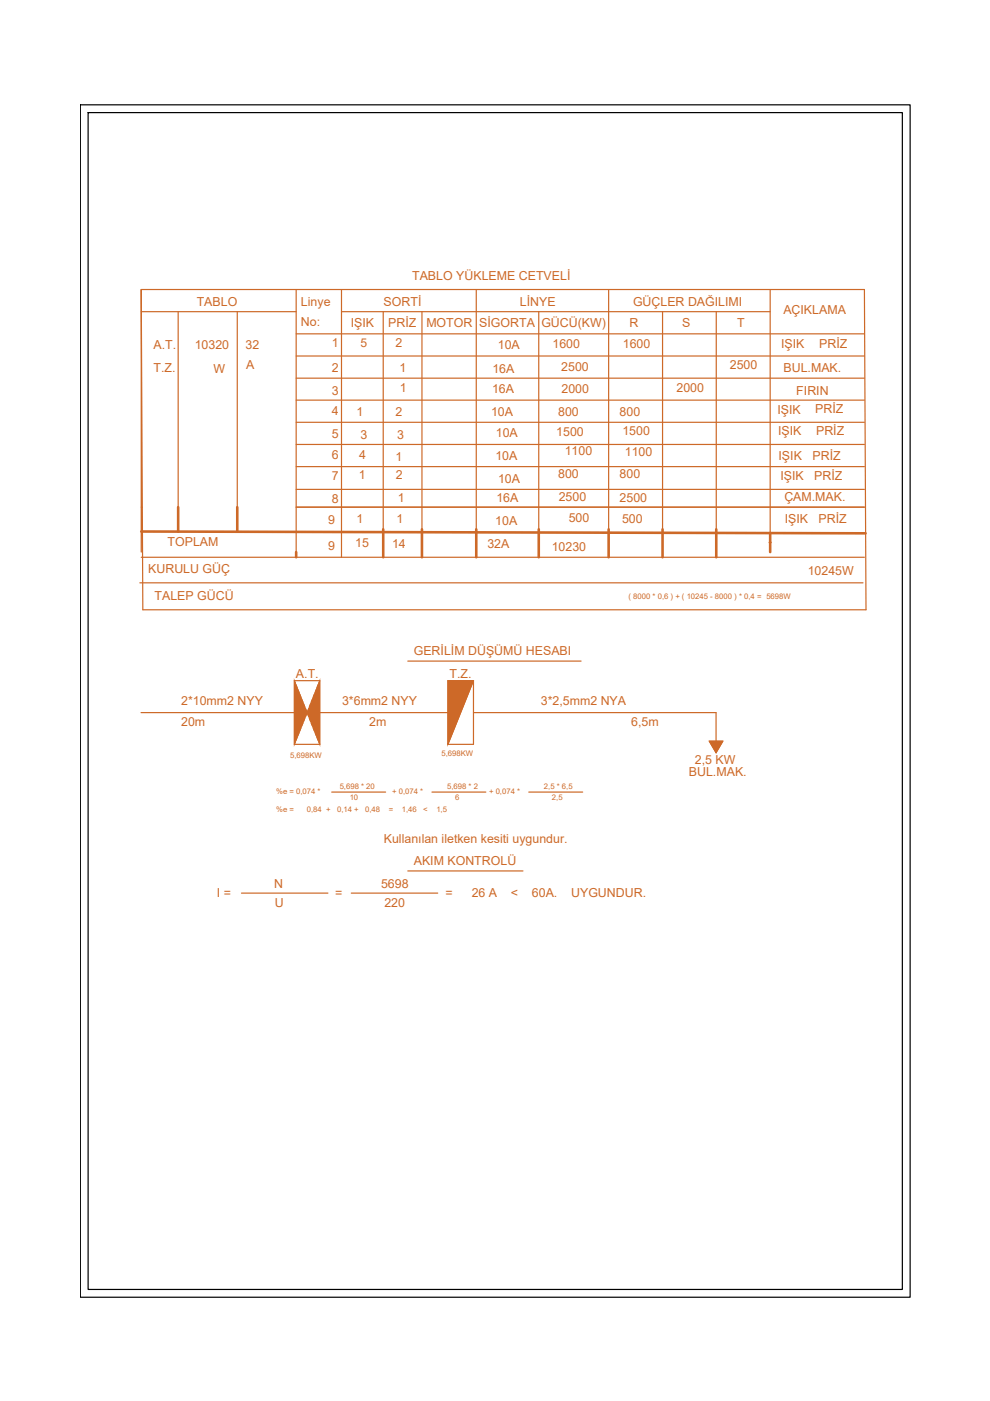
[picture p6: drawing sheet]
<svg xmlns="http://www.w3.org/2000/svg" width="210mm" height="297mm" viewBox="0 0 210 297" stroke-linecap="round" stroke-linejoin="round" font-family="sans-serif">
<!-- layer: ereve -->
<path d="M17 22.2h176v252.8h-176zM18.7 23.9h172.6v249.5h-172.6z" fill="none" stroke="#000" stroke-width=".25"/>
<!-- layer: BASLIK -->
<g fill="none" stroke="#cd6928" stroke-width=".25">
<path d="M29.9 61.4h153.4l.3 67.9h-153.3l-.4-67.9v55.7M29.9 66.1h32.9M37.8 66.1v41.4M50.3 66.1v41.4M62.8 61.4v55.7M62.8 75.5h120.5M62.8 70.8h120.5M72.4 61.4v56.8M72.4 66.1h90.9M81.3 66.1v46.1M89.5 66.1v46.1M101 61.4v50.8"/>
<path d="M114.2 66.1v46.1M129 61.4v50.8M140.5 66.1v46.1M151.9 66.1v46.1M163.3 61.4v55.7M62.8 94.2h120.5M62.8 80.2h120.5M62.8 84.8h120.5M62.8 89.5h120.5M62.8 98.9h120.5M29.9 118.2h153.4M29.9 107.5h.3"/>
<path d="M62.8 107.5h120.5M62.8 103.8h120.5M29.6 123.6h153.4"/>
</g>
<g fill="none" stroke="#cd6928" stroke-width=".25">
<path d="M29.9 151.1h32.5M62.4 144.3h5.4M62.4 157.8h5.4M62.4 144.3l.2 .5M62.4 144.3v13.5M62.6 157.3l-.2 .5M62.8 145.2l.2 .6M63 156.3l-.2 .7M63.1 146.2l.3 .7M63.4 155.3l-.3 .7M63.6 147.2l.2 .7M63.8 154.3l-.2 .7"/>
<path d="M63.9 148.2l.3 .7M64.2 153.3l-.3 .7M64.4 149.2l.2 .7M64.6 152.3l-.2 .7M64.8 150.2l.2 .7M65 151.3l-.2 .6M65.2 151.3l.3 .6M65.5 150.2l-.3 .7M65.6 152.3l.2 .7M65.8 149.2l-.2 .7M66 153.3l.3 .7M66.3 148.2l-.3 .7"/>
<path d="M66.4 154.3l.2 .7M66.6 147.2l-.2 .7M66.8 155.3l.3 .7M67.1 146.2l-.3 .7M67.2 156.3l.3 .7M67.5 145.2l-.3 .6M67.6 157.3l.2 .5M67.8 151.1h27.2M67.8 144.3l-.2 .5M67.8 144.3v13.5M86.5 140.2h36.7M100.4 144.3v13.5h-5.4"/>
<path d="M100.4 144.3h-5.4v13.5M100.4 151.1h51.4v6M100.4 144.3l-5.4 13.5M150.4 157.1h2.9l-1.5 2.5zM70.3 167.9h11.5M91.6 167.9h11.4M112.1 167.9h11.4M51.2 189.4h18.3M74.5 189.4h18.3M86.5 184.7h24.4"/>
</g>
<!-- layer: 4 -->
<path d="M95 144.3h5.4l-5.4 13.5z" fill="#cd6928" stroke="#cd6928" stroke-width=".21"/>
<g fill="#cd6928" stroke="#cd6928" stroke-width=".21">
<path d="M62.4 144.3l2.7 6.8h-2.7z"/>
<path d="M67.8 144.3v6.8h-2.7z"/>
<path d="M62.4 151.1h2.7l-2.7 6.7z"/>
<path d="M65.1 151.1h2.7v6.7z"/>
<path d="M150.4 157.1h2.9l-1.5 2.5z"/>
</g>
<!-- layer: ereve -->
<g fill="none" stroke="#cd6928" stroke-width=".55">
<path d="M29.9 112.7l153.6 .4M37.8 107.5v5.2M50.3 107.5v5.2M62.8 117.1v1.1M81.3 112.2v6M89.5 112.2v6M101 112.2v6M114.2 112.2v6M129 112.2v6M140.5 112.2v6M151.9 112.2v6M163.3 113v1.7"/>
<path d="M163.3 115.4v1.7"/>
</g>
<circle cx="163.3" cy="115" r=".25" fill="#cd6928" stroke="#cd6928" stroke-width=".21"/>
<g font-size="2.6" fill="#cd6928">
<text x="87.4" y="59.3">TABLO YÜKLEME CETVELİ</text>
<text x="41.7" y="64.9">TABLO</text>
<text x="63.8" y="64.9">Linye</text>
<text x="81.3" y="64.9">SORTİ</text>
<text x="110.3" y="64.9">LİNYE</text>
<text x="134.2" y="64.9">GÜÇLER DAĞILIMI</text>
<text x="63.8" y="69.2">No:</text>
<text x="74.4" y="69.3">IŞIK</text>
<text x="82.3" y="69.3">PRİZ</text>
<text x="90.4" y="69.3">MOTOR</text>
<text x="101.6" y="69.3">SİGORTA</text>
<text x="114.8" y="69.3">GÜCÜ(KW)</text>
<text x="133.5" y="69.3">R</text>
<text x="144.6" y="69.3">S</text>
<text x="156.3" y="69.3">T</text>
<text x="166.1" y="66.6">AÇIKLAMA</text>
<text x="32.6" y="74">A.T.</text>
<text x="41.3" y="74">10320</text>
<text x="52" y="74">32</text>
<text x="70.4" y="73.6">1</text>
<text x="76.5" y="73.5">5</text>
<text x="83.9" y="73.5">2</text>
<text x="105.6" y="74">10A</text>
<text x="117.2" y="73.9">1600</text>
<text x="132.1" y="73.9">1600</text>
<text x="165.6" y="73.8">IŞIK</text>
<text x="173.7" y="73.7">PRİZ</text>
<text x="32.6" y="78.9">T.Z.</text>
<text x="45.3" y="79">W</text>
<text x="52.2" y="78.3">A</text>
<text x="70.4" y="83.8">3</text>
<text x="70.4" y="78.9">2</text>
<text x="84.7" y="78.8">1</text>
<text x="84.8" y="83.1">1</text>
<text x="104.3" y="83.4">16A</text>
<text x="104.4" y="79.1">16A</text>
<text x="119" y="78.6">2500</text>
<text x="119.1" y="83.3">2000</text>
<text x="143.4" y="83.1">2000</text>
<text x="154.7" y="78.3">2500</text>
<text x="166.1" y="78.8">BUL.MAK.</text>
<text x="168.8" y="83.8">FIRIN</text>
<text x="70.4" y="88">4</text>
<text x="75.6" y="88.3">1</text>
<text x="83.9" y="88.3">2</text>
<text x="104.1" y="88.1">10A</text>
<text x="118.3" y="88.1">800</text>
<text x="131.4" y="88.1">800</text>
<text x="164.8" y="87.7">IŞIK</text>
<text x="172.9" y="87.6">PRİZ</text>
<text x="70.4" y="92.8">5</text>
<text x="76.4" y="93.1">3</text>
<text x="84.2" y="93.2">3</text>
<text x="105.1" y="92.6">10A</text>
<text x="118" y="92.4">1500</text>
<text x="132" y="92.2">1500</text>
<text x="165" y="92.3">IŞIK</text>
<text x="173" y="92.2">PRİZ</text>
<text x="70.4" y="97.4">6</text>
<text x="70.4" y="101.9">7</text>
<text x="76.1" y="101.6">1</text>
<text x="76.1" y="97.4">4</text>
<text x="83.9" y="97.7">1</text>
<text x="83.9" y="101.6">2</text>
<text x="105" y="97.6">10A</text>
<text x="118.3" y="101.4">800</text>
<text x="119.7" y="96.4">1100</text>
<text x="131.4" y="101.4">800</text>
<text x="132.5" y="96.7">1100</text>
<text x="165.1" y="97.5">IŞIK</text>
<text x="165.5" y="101.7">IŞIK</text>
<text x="172.3" y="97.6">PRİZ</text>
<text x="172.6" y="101.8">PRİZ</text>
<text x="70.4" y="106.7">8</text>
<text x="84.3" y="106.4">1</text>
<text x="105.3" y="106.3">16A</text>
<text x="105.6" y="102.4">10A</text>
<text x="118.5" y="106.2">2500</text>
<text x="131.4" y="106.4">2500</text>
<text x="166.3" y="106.1">ÇAM.MAK.</text>
<text x="69.6" y="111.1">9</text>
<text x="75.6" y="110.8">1</text>
<text x="84" y="110.9">1</text>
<text x="105" y="111.3">10A</text>
<text x="120.6" y="110.6">500</text>
<text x="131.9" y="111">500</text>
<text x="166.4" y="110.9">IŞIK</text>
<text x="173.5" y="111">PRİZ</text>
<text x="35.5" y="115.9">TOPLAM</text>
<text x="69.6" y="116.6">9</text>
<text x="75.3" y="116">15</text>
<text x="83.1" y="116.2">14</text>
<text x="103.3" y="116.2">32A</text>
<text x="117" y="116.9">10230</text>
<text x="31.4" y="121.4">KURULU GÜÇ</text>
<text x="171.3" y="121.9">10245W</text>
<text x="32.8" y="127.1">TALEP GÜCÜ</text>
<text x="62.8" y="143.8">A.T.</text>
<text x="87.7" y="138.9">GERİLİM DÜŞÜMÜ HESABI</text>
<text x="95.3" y="143.8">T.Z.</text>
<text x="38.4" y="149.5">2*10mm2 NYY</text>
<text x="72.5" y="149.5">3*6mm2 NYY</text>
<text x="114.7" y="149.5">3*2,5mm2 NYA</text>
<text x="38.4" y="153.8">20m</text>
<text x="78.3" y="153.8">2m</text>
<text x="133.8" y="153.8">6,5m</text>
<text x="147.3" y="161.9">2,5 KW</text>
<text x="146.1" y="164.5">BUL.MAK.</text>
<text x="81.4" y="178.7">Kullanılan iletken kesiti uygundur.</text>
<text x="87.7" y="183.4">AKIM KONTROLÜ</text>
<text x="46" y="190.1">I =</text>
<text x="58.1" y="188.2">N</text>
<text x="71" y="190.1">=</text>
<text x="80.8" y="188.2">5698</text>
<text x="94.5" y="190.1">=</text>
<text x="100" y="190.1">26 A</text>
<text x="108.3" y="190.1">&lt;</text>
<text x="112.8" y="190.1">60A.</text>
<text x="121.1" y="190.1">UYGUNDUR.</text>
<text x="58.3" y="192.2">U</text>
<text x="81.5" y="192.2">220</text>
</g>
<g font-size="1.6" fill="#cd6928">
<text x="133.3" y="127">( 8000 * 0,6 ) + ( 10245 - 8000 ) * 0,4 = 5698W</text>
<text x="61.5" y="160.7">5,698KW</text>
<text x="93.6" y="160.3">5,698KW</text>
<text x="72" y="167.2">5,698 * 20</text>
<text x="94.8" y="167.2">5,698 * 2</text>
<text x="115.3" y="167.2">2,5 * 6,5</text>
<text x="58.6" y="172.3">%e =</text>
<text x="58.6" y="168.4">%e = 0,074 *</text>
<text x="65.1" y="172.3">0,84 +</text>
<text x="71.5" y="172.3">0,14 +</text>
<text x="74.1" y="169.7">10</text>
<text x="77.4" y="172.3">0,48</text>
<text x="82.4" y="172.3">=</text>
<text x="83.2" y="168.4">+ 0,074 *</text>
<text x="85.2" y="172.3">1,46</text>
<text x="89.7" y="172.3">&lt;</text>
<text x="92.5" y="172.3">1,5</text>
<text x="96.5" y="169.7">6</text>
<text x="103.7" y="168.4">+ 0,074 *</text>
<text x="117" y="169.7">2,5</text>
</g>
</svg>
